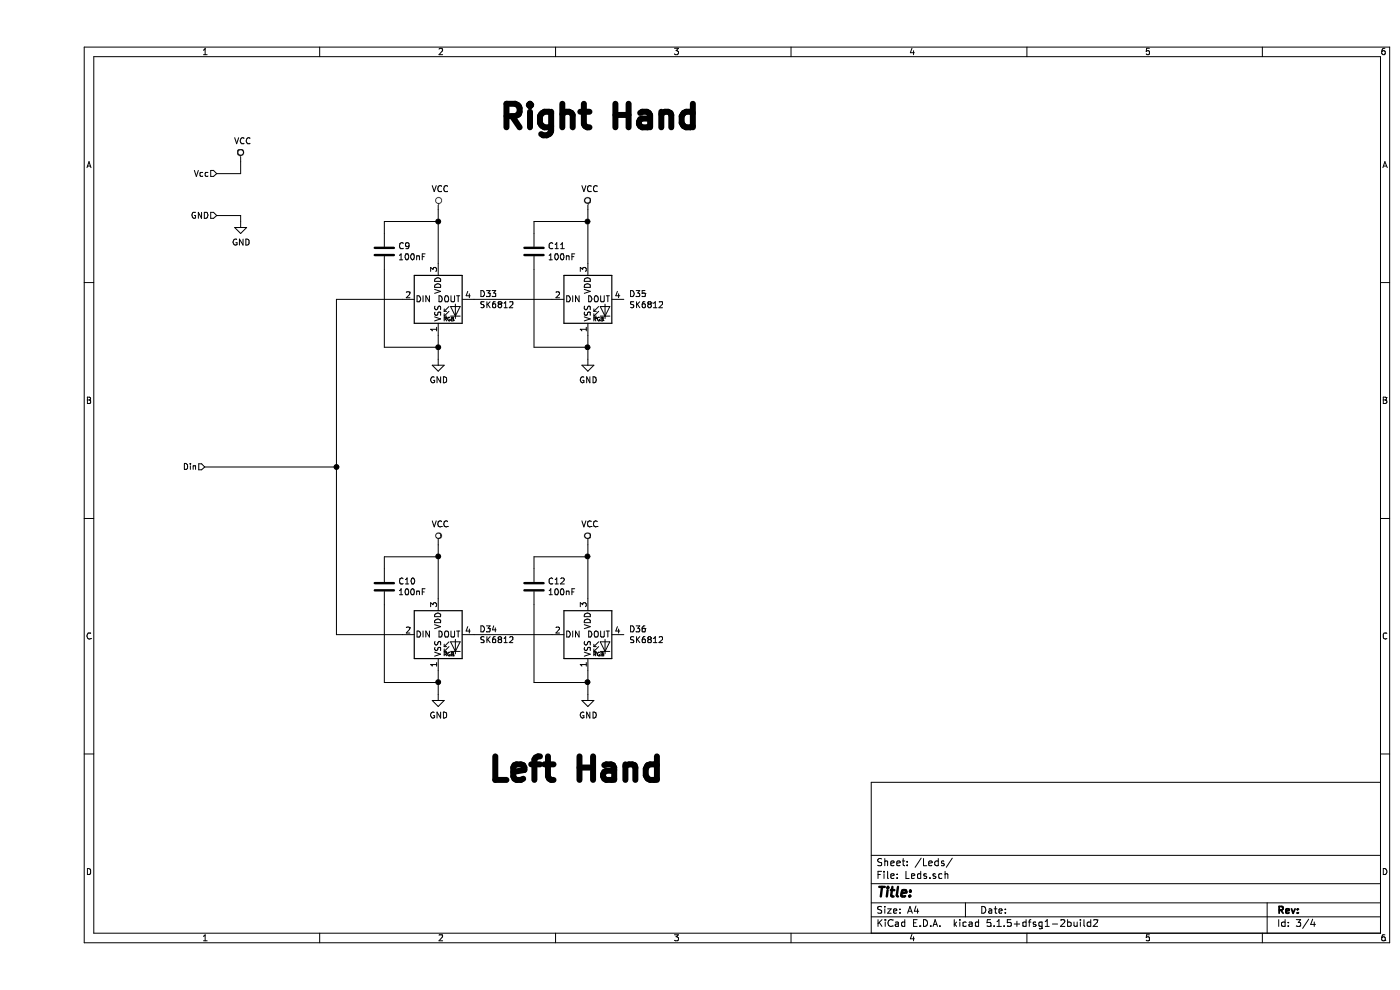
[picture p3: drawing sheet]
EESchema Schematic File Version 4
EELAYER 30 0
EELAYER END
$Descr A4 11693 8268
encoding utf-8
Sheet 3 4
Title ""
Date ""
Rev ""
Comp ""
Comment1 ""
Comment2 ""
Comment3 ""
Comment4 ""
$EndDescr
$Comp
L LED:SK6812 D34
U 1 1
P 3350 5300
F 0 "D34" H 3694 5346 50  0000 L CNN
F 1 "SK6812" H 3694 5255 50  0000 L CNN
F 2 "LED_SMD:LED_SK6812_PLCC4_5.0x5.0mm_P3.2mm" H 3400 5000 50  0001 L TNN
F 3 "https://cdn-shop.adafruit.com/product-files/1138/SK6812+LED+datasheet+.pdf" H 3450 4925 50  0001 L TNN
	1    3350 5300
	1    0    0    -1  
$EndComp
$Comp
L LED:SK6812 D36
U 1 1
P 4600 5300
F 0 "D36" H 4944 5346 50  0000 L CNN
F 1 "SK6812" H 4944 5255 50  0000 L CNN
F 2 "LED_SMD:LED_SK6812_PLCC4_5.0x5.0mm_P3.2mm" H 4650 5000 50  0001 L TNN
F 3 "https://cdn-shop.adafruit.com/product-files/1138/SK6812+LED+datasheet+.pdf" H 4700 4925 50  0001 L TNN
	1    4600 5300
	1    0    0    -1  
$EndComp
Text Notes 5250 6550 2    197  ~ 39
Left Hand
Text HLabel 1500 1450 0    50   Input ~ 0
Vcc
Text HLabel 1500 1800 0    50   Input ~ 0
GND
$Comp
L power:VCC #PWR?
U 1 1
P 1700 1350
AR Path="/60239009" Ref="#PWR?"  Part="1" 
AR Path="/6012B71A/60239009" Ref="#PWR?"  Part="1" 
AR Path="/601EDEE5/60239009" Ref="#PWR028"  Part="1" 
F 0 "#PWR028" H 1700 1200 50  0001 C CNN
F 1 "VCC" H 1717 1523 50  0000 C CNN
F 2 "" H 1700 1350 50  0001 C CNN
F 3 "" H 1700 1350 50  0001 C CNN
	1    1700 1350
	1    0    0    -1  
$EndComp
$Comp
L power:GND #PWR?
U 1 1
P 1700 1850
AR Path="/6023900F" Ref="#PWR?"  Part="1" 
AR Path="/6012B71A/6023900F" Ref="#PWR?"  Part="1" 
AR Path="/601EDEE5/6023900F" Ref="#PWR029"  Part="1" 
F 0 "#PWR029" H 1700 1600 50  0001 C CNN
F 1 "GND" H 1705 1677 50  0000 C CNN
F 2 "" H 1700 1850 50  0001 C CNN
F 3 "" H 1700 1850 50  0001 C CNN
	1    1700 1850
	1    0    0    -1  
$EndComp
Wire Wire Line
	1500 1450 1700 1450
Wire Wire Line
	1700 1450 1700 1350
Wire Wire Line
	1500 1800 1700 1800
Wire Wire Line
	1700 1800 1700 1850
Wire Wire Line
	3650 5300 4300 5300
Text HLabel 1400 3900 0    50   Input ~ 0
Din
Wire Wire Line
	1400 3900 2500 3900
Wire Wire Line
	2500 3900 2500 2500
Wire Wire Line
	3050 5300 2500 5300
Wire Wire Line
	2500 5300 2500 3900
Connection ~ 2500 3900
$Comp
L power:VCC #PWR?
U 1 1
P 3350 4550
AR Path="/602548AE" Ref="#PWR?"  Part="1" 
AR Path="/6012B71A/602548AE" Ref="#PWR?"  Part="1" 
AR Path="/601EDEE5/602548AE" Ref="#PWR032"  Part="1" 
F 0 "#PWR032" H 3350 4400 50  0001 C CNN
F 1 "VCC" H 3367 4723 50  0000 C CNN
F 2 "" H 3350 4550 50  0001 C CNN
F 3 "" H 3350 4550 50  0001 C CNN
	1    3350 4550
	1    0    0    -1  
$EndComp
$Comp
L power:VCC #PWR?
U 1 1
P 4600 4550
AR Path="/602548BA" Ref="#PWR?"  Part="1" 
AR Path="/6012B71A/602548BA" Ref="#PWR?"  Part="1" 
AR Path="/601EDEE5/602548BA" Ref="#PWR036"  Part="1" 
F 0 "#PWR036" H 4600 4400 50  0001 C CNN
F 1 "VCC" H 4617 4723 50  0000 C CNN
F 2 "" H 4600 4550 50  0001 C CNN
F 3 "" H 4600 4550 50  0001 C CNN
	1    4600 4550
	1    0    0    -1  
$EndComp
$Comp
L power:GND #PWR?
U 1 1
P 3350 5800
AR Path="/6025FF9C" Ref="#PWR?"  Part="1" 
AR Path="/6012B71A/6025FF9C" Ref="#PWR?"  Part="1" 
AR Path="/601EDEE5/6025FF9C" Ref="#PWR033"  Part="1" 
F 0 "#PWR033" H 3350 5550 50  0001 C CNN
F 1 "GND" H 3355 5627 50  0000 C CNN
F 2 "" H 3350 5800 50  0001 C CNN
F 3 "" H 3350 5800 50  0001 C CNN
	1    3350 5800
	1    0    0    -1  
$EndComp
$Comp
L power:GND #PWR?
U 1 1
P 4600 5800
AR Path="/6025FFA2" Ref="#PWR?"  Part="1" 
AR Path="/6012B71A/6025FFA2" Ref="#PWR?"  Part="1" 
AR Path="/601EDEE5/6025FFA2" Ref="#PWR037"  Part="1" 
F 0 "#PWR037" H 4600 5550 50  0001 C CNN
F 1 "GND" H 4605 5627 50  0000 C CNN
F 2 "" H 4600 5800 50  0001 C CNN
F 3 "" H 4600 5800 50  0001 C CNN
	1    4600 5800
	1    0    0    -1  
$EndComp
Wire Wire Line
	4600 5600 4600 5700
Wire Wire Line
	3350 5600 3350 5700
$Comp
L Device:C C10
U 1 1
P 2900 4900
F 0 "C10" H 3015 4946 50  0000 L CNN
F 1 "100nF" H 3015 4855 50  0000 L CNN
F 2 "keyboard_parts:C_1608" H 2938 4750 50  0001 C CNN
F 3 "~" H 2900 4900 50  0001 C CNN
	1    2900 4900
	1    0    0    -1  
$EndComp
$Comp
L Device:C C12
U 1 1
P 4150 4900
F 0 "C12" H 4265 4946 50  0000 L CNN
F 1 "100nF" H 4265 4855 50  0000 L CNN
F 2 "keyboard_parts:C_1608" H 4188 4750 50  0001 C CNN
F 3 "~" H 4150 4900 50  0001 C CNN
	1    4150 4900
	1    0    0    -1  
$EndComp
Wire Wire Line
	4150 5050 4150 5700
Wire Wire Line
	4150 5700 4600 5700
Connection ~ 4600 5700
Wire Wire Line
	4600 5700 4600 5800
Wire Wire Line
	2900 5050 2900 5700
Wire Wire Line
	2900 5700 3350 5700
Connection ~ 3350 5700
Wire Wire Line
	3350 5700 3350 5800
Wire Wire Line
	3350 4550 3350 4650
Wire Wire Line
	4600 4550 4600 4650
Wire Wire Line
	2900 4750 2900 4650
Wire Wire Line
	2900 4650 3350 4650
Connection ~ 3350 4650
Wire Wire Line
	3350 4650 3350 5000
Wire Wire Line
	4150 4750 4150 4650
Wire Wire Line
	4150 4650 4600 4650
Connection ~ 4600 4650
Wire Wire Line
	4600 4650 4600 5000
$Comp
L LED:SK6812 D33
U 1 1
P 3350 2500
F 0 "D33" H 3694 2546 50  0000 L CNN
F 1 "SK6812" H 3694 2455 50  0000 L CNN
F 2 "LED_SMD:LED_SK6812_PLCC4_5.0x5.0mm_P3.2mm" H 3400 2200 50  0001 L TNN
F 3 "https://cdn-shop.adafruit.com/product-files/1138/SK6812+LED+datasheet+.pdf" H 3450 2125 50  0001 L TNN
	1    3350 2500
	1    0    0    -1  
$EndComp
$Comp
L LED:SK6812 D35
U 1 1
P 4600 2500
F 0 "D35" H 4944 2546 50  0000 L CNN
F 1 "SK6812" H 4944 2455 50  0000 L CNN
F 2 "LED_SMD:LED_SK6812_PLCC4_5.0x5.0mm_P3.2mm" H 4650 2200 50  0001 L TNN
F 3 "https://cdn-shop.adafruit.com/product-files/1138/SK6812+LED+datasheet+.pdf" H 4700 2125 50  0001 L TNN
	1    4600 2500
	1    0    0    -1  
$EndComp
Wire Wire Line
	3650 2500 4300 2500
Wire Wire Line
	3050 2500 2500 2500
$Comp
L power:VCC #PWR?
U 1 1
P 3350 1750
AR Path="/602A228C" Ref="#PWR?"  Part="1" 
AR Path="/6012B71A/602A228C" Ref="#PWR?"  Part="1" 
AR Path="/601EDEE5/602A228C" Ref="#PWR030"  Part="1" 
F 0 "#PWR030" H 3350 1600 50  0001 C CNN
F 1 "VCC" H 3367 1923 50  0000 C CNN
F 2 "" H 3350 1750 50  0001 C CNN
F 3 "" H 3350 1750 50  0001 C CNN
	1    3350 1750
	1    0    0    -1  
$EndComp
$Comp
L power:VCC #PWR?
U 1 1
P 4600 1750
AR Path="/602A2292" Ref="#PWR?"  Part="1" 
AR Path="/6012B71A/602A2292" Ref="#PWR?"  Part="1" 
AR Path="/601EDEE5/602A2292" Ref="#PWR034"  Part="1" 
F 0 "#PWR034" H 4600 1600 50  0001 C CNN
F 1 "VCC" H 4617 1923 50  0000 C CNN
F 2 "" H 4600 1750 50  0001 C CNN
F 3 "" H 4600 1750 50  0001 C CNN
	1    4600 1750
	1    0    0    -1  
$EndComp
$Comp
L power:GND #PWR?
U 1 1
P 3350 3000
AR Path="/602A22AA" Ref="#PWR?"  Part="1" 
AR Path="/6012B71A/602A22AA" Ref="#PWR?"  Part="1" 
AR Path="/601EDEE5/602A22AA" Ref="#PWR031"  Part="1" 
F 0 "#PWR031" H 3350 2750 50  0001 C CNN
F 1 "GND" H 3355 2827 50  0000 C CNN
F 2 "" H 3350 3000 50  0001 C CNN
F 3 "" H 3350 3000 50  0001 C CNN
	1    3350 3000
	1    0    0    -1  
$EndComp
$Comp
L power:GND #PWR?
U 1 1
P 4600 3000
AR Path="/602A22B0" Ref="#PWR?"  Part="1" 
AR Path="/6012B71A/602A22B0" Ref="#PWR?"  Part="1" 
AR Path="/601EDEE5/602A22B0" Ref="#PWR035"  Part="1" 
F 0 "#PWR035" H 4600 2750 50  0001 C CNN
F 1 "GND" H 4605 2827 50  0000 C CNN
F 2 "" H 4600 3000 50  0001 C CNN
F 3 "" H 4600 3000 50  0001 C CNN
	1    4600 3000
	1    0    0    -1  
$EndComp
Wire Wire Line
	4600 2800 4600 2900
Wire Wire Line
	3350 2800 3350 2900
$Comp
L Device:C C9
U 1 1
P 2900 2100
F 0 "C9" H 3015 2146 50  0000 L CNN
F 1 "100nF" H 3015 2055 50  0000 L CNN
F 2 "keyboard_parts:C_1608" H 2938 1950 50  0001 C CNN
F 3 "~" H 2900 2100 50  0001 C CNN
	1    2900 2100
	1    0    0    -1  
$EndComp
$Comp
L Device:C C11
U 1 1
P 4150 2100
F 0 "C11" H 4265 2146 50  0000 L CNN
F 1 "100nF" H 4265 2055 50  0000 L CNN
F 2 "keyboard_parts:C_1608" H 4188 1950 50  0001 C CNN
F 3 "~" H 4150 2100 50  0001 C CNN
	1    4150 2100
	1    0    0    -1  
$EndComp
Wire Wire Line
	4150 2250 4150 2900
Wire Wire Line
	4150 2900 4600 2900
Connection ~ 4600 2900
Wire Wire Line
	4600 2900 4600 3000
Wire Wire Line
	2900 2250 2900 2900
Wire Wire Line
	2900 2900 3350 2900
Connection ~ 3350 2900
Wire Wire Line
	3350 2900 3350 3000
Wire Wire Line
	3350 1750 3350 1850
Wire Wire Line
	4600 1750 4600 1850
Wire Wire Line
	2900 1950 2900 1850
Wire Wire Line
	2900 1850 3350 1850
Connection ~ 3350 1850
Wire Wire Line
	3350 1850 3350 2200
Wire Wire Line
	4150 1950 4150 1850
Wire Wire Line
	4150 1850 4600 1850
Connection ~ 4600 1850
Wire Wire Line
	4600 1850 4600 2200
Text Notes 5700 1100 2    197  ~ 39
Right Hand 
$EndSCHEMATC
